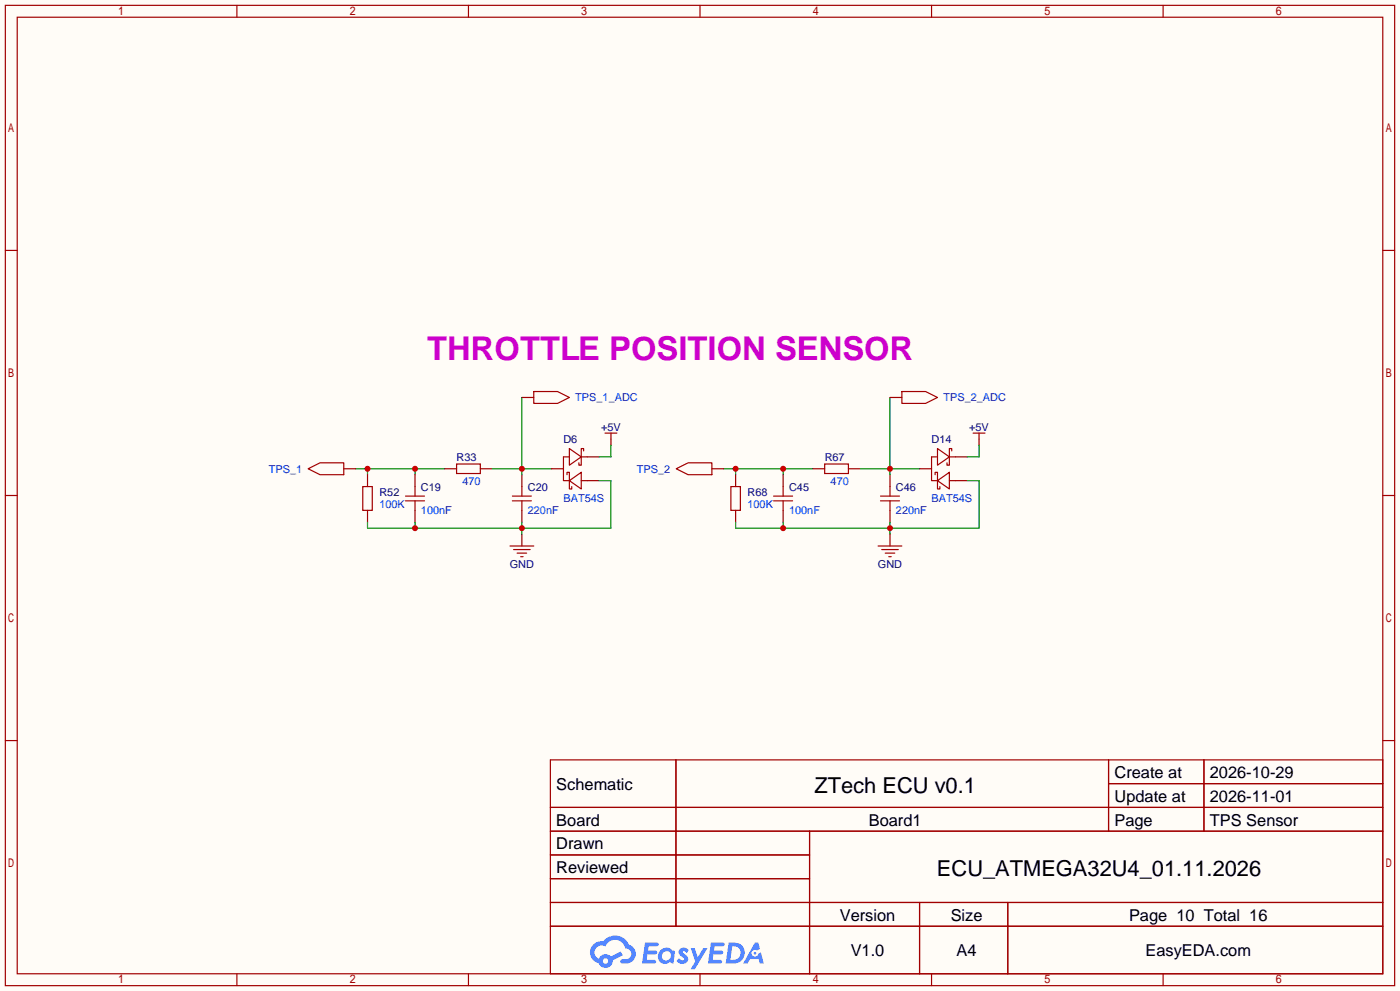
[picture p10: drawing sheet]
<svg xmlns="http://www.w3.org/2000/svg" width="299mm" height="212mm" viewBox="0 0 299 212" stroke-linecap="round" stroke-linejoin="round" font-family="sans-serif">
<path d="M0 0h299.5v211.8h-299.5z" fill="#fffcf7"/>
<g fill="none" stroke="#a10000" stroke-width=".25">
<path d="M1.1 1.1h297.2v209.6h-297.2zM3.7 3.7h292.1v204.5h-292.1zM50.7 1.1v2.6M100.2 1.1v2.6M149.7 1.1v2.6M199.3 1.1v2.6M248.8 1.1v2.6M1.1 53.5h2.6M295.8 53.5h2.5M1.1 105.9h2.6M295.8 105.9h2.5M1.1 158.3h2.6"/>
<path d="M295.8 158.3h2.5M117.7 162.4h178.1v45.8h-178.1zM117.7 172.6h178.1M117.7 177.7h178.1M144.6 162.4v35.6M173.2 177.7v30.5M237.1 162.4v15.3M237.1 167.5h58.7M257.5 162.4v15.3M117.7 182.8h55.5M117.7 192.9h178.1M117.7 187.8h55.5"/>
<path d="M117.7 198h178.1M196.7 192.9v15.3M215.6 192.9v15.3M50.7 208.2v2.5M100.2 208.2v2.5M149.7 208.2v2.5M199.3 208.2v2.5M248.8 208.2v2.5"/>
</g>
<g fill="#5487ff">
<path d="M145.5 202.8a1.3 1.3 0 0 1 1.8 .3l-.4 .6a.54 .54 0 0 0-.9-.2l.1 .2a1.28 1.28 0 0 1 .8 2 1.53 1.53 0 0 1-2.2-.3l.5-.6 .8 .5a.31 .31 0 0 0 .4-.3 .31 .31 0 0 0-.3-.3 1.12 1.12 0 0 1-.6-1.9z"/>
<path d="M147.7 202.7h.9l.7 1.9 1.1-1.9h.9l-2.7 4.5h-.9l1-1.7z"/>
<path d="M138 201.5h1.6a1.31 1.31 0 0 1 1.2 .2 .4 .4 0 0 1-.3 .6h-1.8l-.1 .9h1.6a.4 .4 0 0 1 .4 .4 .4 .4 0 0 1-.4 .4h-1.7l-.2 1.2h1.4a.46 .46 0 0 1 .5 .1 .46 .46 0 0 1 .1 .5l-.3 .2h-2.7z"/>
<path d="M152.1 201.5h1.6a1.32 1.32 0 0 1 1.3 .2 .39 .39 0 0 1-.4 .6h-1.7l-.2 .9h1.7a.4 .4 0 0 1 .3 .4 .4 .4 0 0 1-.4 .4h-1.7l-.2 1.2h1.4a.46 .46 0 0 1 .5 .1 .46 .46 0 0 1 .1 .5l-.3 .2h-2.7z"/>
<path d="M161.5 201.5h.7l.4 1.3-.7 .4a.75 .75 0 0 0-1.1 .3 .75 .75 0 0 0 .5 1 .75 .75 0 0 0 .9-.6l.6-.3 .6 2.4h-.9l-.2-1h-1.9l-.5 1h-.9z"/>
<path d="M155.9 201.5l-.7 4.5h1.5a2.27 2.27 0 0 0 2.6-2.3 2.27 2.27 0 0 0-2.7-2.2zM156.6 202.3a1.5 1.5 0 0 1 1.8 1.5 1.5 1.5 0 0 1-1.9 1.4h-.3z"/>
<path d="M141.3 203.1a1.6 1.6 0 0 0-.3 2.3 1.6 1.6 0 0 0 2.3 .2l.8 .4 .3-2.5-.2-.3h-.4a1.58 1.58 0 0 0-2.5-.1zM141.9 203.6a.98 .98 0 0 1 1.6 .5 .98 .98 0 0 1-1.1 1.2 .94 .94 0 0 1-.8-.6 .94 .94 0 0 1 .3-1.1z"/>
<path d="M126.9 201.9a2.37 2.37 0 0 0 1.2 4 1.54 1.54 0 0 0 1.7 1 1.54 1.54 0 0 0 1.3-1.6l2.1-1.1-.5-.8-2 1.1a1.57 1.57 0 0 0-2.6 .4 1.5 1.5 0 0 1-.8-2.1 1.5 1.5 0 0 1 2.2-.5 2.23 2.23 0 0 1 2.3-1.4 2.23 2.23 0 0 1 2 1.8 1.16 1.16 0 0 1 1.2 1.1 1.16 1.16 0 0 1-1 1.3h-.7a.47 .47 0 0 0-.6 .3 .47 .47 0 0 0 .4 .6 2.17 2.17 0 0 0 2.5-1 2.17 2.17 0 0 0-.3-2.7l-.8-.4a3.2 3.2 0 0 0-5.4-.7l-1.2 .1zM129 205.4a.58 .58 0 0 1 1.1 0 .58 .58 0 0 1-1.1 0z"/>
<circle cx="161.5" cy="203.8" r=".28"/>
</g>
<path d="M130.7 93.9v1.2M209.4 93.9v1.2" fill="none" stroke="#870000" stroke-width=".25"/>
<path d="M129.4 92.6h2.6M130.7 92.6v1.3M208.2 92.6h2.5M209.4 92.6v1.3" fill="none" stroke="#a10000" stroke-width=".25"/>
<path d="M154.8 100.2h19.1M157.4 100.2v1.3M167.5 100.2v1.3" fill="none" stroke="#008700" stroke-width=".25"/>
<g fill="#c00">
<circle cx="157.4" cy="100.2" r=".63"/>
<circle cx="167.5" cy="100.2" r=".63"/>
</g>
<path d="M76.1 100.2h19M78.6 100.2v1.3M88.8 100.2v1.3" fill="none" stroke="#008700" stroke-width=".25"/>
<g fill="#c00">
<circle cx="88.8" cy="100.2" r=".63"/>
<circle cx="78.6" cy="100.2" r=".63"/>
</g>
<g fill="none" stroke="#870000" stroke-width=".25">
<path d="M78.6 101.5v2.5M78.6 109.1v2.5M88.8 101.5v2.5M88.8 109.1v2.5M95.1 100.2h2.6M102.7 100.2h2.6M111.6 101.5v2.5M111.6 109.1v2.5M157.4 101.5v2.5M157.4 109.1v2.5M167.5 101.5v2.5M167.5 109.1v2.5"/>
<path d="M173.9 100.2h2.5M181.5 100.2h2.5M190.4 101.5v2.5M190.4 109.1v2.5"/>
</g>
<g fill="none" stroke="#a10000" stroke-width=".25">
<path d="M97.7 99.2h5v2h-5zM176.4 99.2h5.1v2h-5.1zM77.6 104h2v5.1h-2zM86.7 106h4.1M86.7 107.1h4.1M88.8 104v2M88.8 107.1v2M109.6 106h4.1M109.6 107.1h4.1M111.6 104v2M111.6 107.1v2M156.3 104h2.1v5.1h-2.1z"/>
<path d="M165.5 106h4M165.5 107.1h4M167.5 104v2M167.5 107.1v2M188.3 106h4.1M188.3 107.1h4.1M190.4 104v2M190.4 107.1v2"/>
</g>
<path d="M111.6 85v16.5M105.3 100.2h12.7" fill="none" stroke="#008700" stroke-width=".25"/>
<circle cx="111.6" cy="100.2" r=".63" fill="#c00"/>
<path d="M190.4 85v16.5M184 100.2h12.7" fill="none" stroke="#008700" stroke-width=".25"/>
<circle cx="190.4" cy="100.2" r=".63" fill="#c00"/>
<path d="M125.6 97.7h2.5M204.3 97.7h2.6M111.6 114.2v2.5M118 100.2h2.5M125.6 102.7h2.5M190.4 114.2v2.5M196.7 100.2h2.6M204.3 102.7h2.6" fill="none" stroke="#870000" stroke-width=".25"/>
<g fill="none" stroke="#a10000" stroke-width=".25">
<path d="M121.8 97.7h-1.3v5h1.3M121.8 95.9l2.5 1.8-2.5 1.7zM124.3 97.7h1.3M124.8 96.4v-.5h-.5v3.5h-.5v-.5M200.5 97.7h-1.2v5h1.2M200.5 95.9l2.6 1.8-2.6 1.7zM203.1 97.7h1.2M203.6 96.4v-.5h-.5v3.5h-.5v-.5M109.1 116.7h5.1M109.9 117.5h3.5M110.6 118.2h2M111.4 119h.5"/>
<path d="M121.3 101.5v-.5h.5v3.5h.5v-.5M121.8 102.7l2.5-1.7v3.5zM124.3 102.7h1.3M187.8 116.7h5.1M188.6 117.5h3.6M189.4 118.2h2M190.1 119h.5M200 101.5v-.5h.5v3.5h.5v-.5M200.5 102.7l2.6-1.7v3.5zM203.1 102.7h1.2"/>
</g>
<path d="M167.5 111.6v1.3M190.4 111.6v2.6M206.9 102.7h2.5v10.2h-52v-1.3" fill="none" stroke="#008700" stroke-width=".25"/>
<g fill="#c00">
<circle cx="167.5" cy="112.9" r=".63"/>
<circle cx="190.4" cy="112.9" r=".63"/>
</g>
<path d="M88.8 111.6v1.3M111.6 111.6v2.6M128.1 102.7h2.6v10.2h-52.1v-1.3" fill="none" stroke="#008700" stroke-width=".25"/>
<g fill="#c00">
<circle cx="111.6" cy="112.9" r=".63"/>
<circle cx="88.8" cy="112.9" r=".63"/>
</g>
<path d="M130.7 95.1v2.6h-2.6M209.4 95.1v2.6h-2.5" fill="none" stroke="#008700" stroke-width=".25"/>
<path d="M111.6 85h2.6M190.4 85h2.5M73.5 100.2h2.6M152.3 100.2h2.5" fill="none" stroke="#870000" stroke-width=".25"/>
<path d="M114.2 83.7h5.1l2.5 1.3-2.5 1.2h-5.1zM192.9 83.7h5.1l2.5 1.3-2.5 1.2h-5.1zM65.9 100.2l2.6-1.3h5v2.6h-5zM144.7 100.2l2.5-1.3h5.1v2.6h-5.1z" fill="none" stroke="#a10000" stroke-width=".25"/>
<text font-size="7" fill="#c0c" x="91.4" y="76.9">THROTTLE POSITION SENSOR</text>
<g font-size="4.7">
<text x="174.2" y="169.4">ZTech ECU v0.1</text>
<text x="200.4" y="187.2">ECU_ATMEGA32U4_01.11.2026</text>
</g>
<g font-size="3.5">
<text x="238.4" y="166.3">Create at</text>
<text x="258.8" y="166.3">2026-10-29</text>
<text x="119" y="168.8">Schematic</text>
<text x="238.4" y="171.4">Update at</text>
<text x="258.8" y="171.4">2026-11-01</text>
<text x="119" y="176.5">Board</text>
<text x="185.8" y="176.5">Board1</text>
<text x="238.4" y="176.5">Page</text>
<text x="258.8" y="176.5">TPS Sensor</text>
<text x="119" y="181.5">Drawn</text>
<text x="119" y="186.6">Reviewed</text>
<text x="179.6" y="196.8">Version</text>
<text x="203.4" y="196.8">Size</text>
<text x="241.5" y="196.8">Page 10 Total 16</text>
<text x="182" y="204.4">V1.0</text>
<text x="204.6" y="204.4">A4</text>
<text x="245" y="204.4">EasyEDA.com</text>
</g>
<g font-size="2.3" fill="#00f">
<text x="123.1" y="85.8">TPS_1_ADC</text>
<text x="201.8" y="85.8">TPS_2_ADC</text>
<text x="57.5" y="101">TPS_1</text>
<text x="136.2" y="101">TPS_2</text>
<text x="98.9" y="103.6">470</text>
<text x="120.5" y="107.4">BAT54S</text>
<text x="177.7" y="103.6">470</text>
<text x="199.3" y="107.4">BAT54S</text>
<text x="81.2" y="108.7">100K</text>
<text x="90" y="109.9">100nF</text>
<text x="112.9" y="109.9">220nF</text>
<text x="159.9" y="108.7">100K</text>
<text x="168.8" y="109.9">100nF</text>
<text x="191.6" y="109.9">220nF</text>
</g>
<g font-size="2.3" fill="#000080">
<text x="120.5" y="94.7">D6</text>
<text x="128.6" y="92.2">+5V</text>
<text x="199.3" y="94.7">D14</text>
<text x="207.3" y="92.2">+5V</text>
<text x="97.7" y="98.5">R33</text>
<text x="176.4" y="98.5">R67</text>
<text x="81.2" y="106.1">R52</text>
<text x="90" y="104.9">C19</text>
<text x="112.9" y="104.9">C20</text>
<text x="159.9" y="106.1">R68</text>
<text x="168.8" y="104.9">C45</text>
<text x="191.6" y="104.9">C46</text>
<text x="109" y="121.4">GND</text>
<text x="187.8" y="121.4">GND</text>
</g>
</svg>
